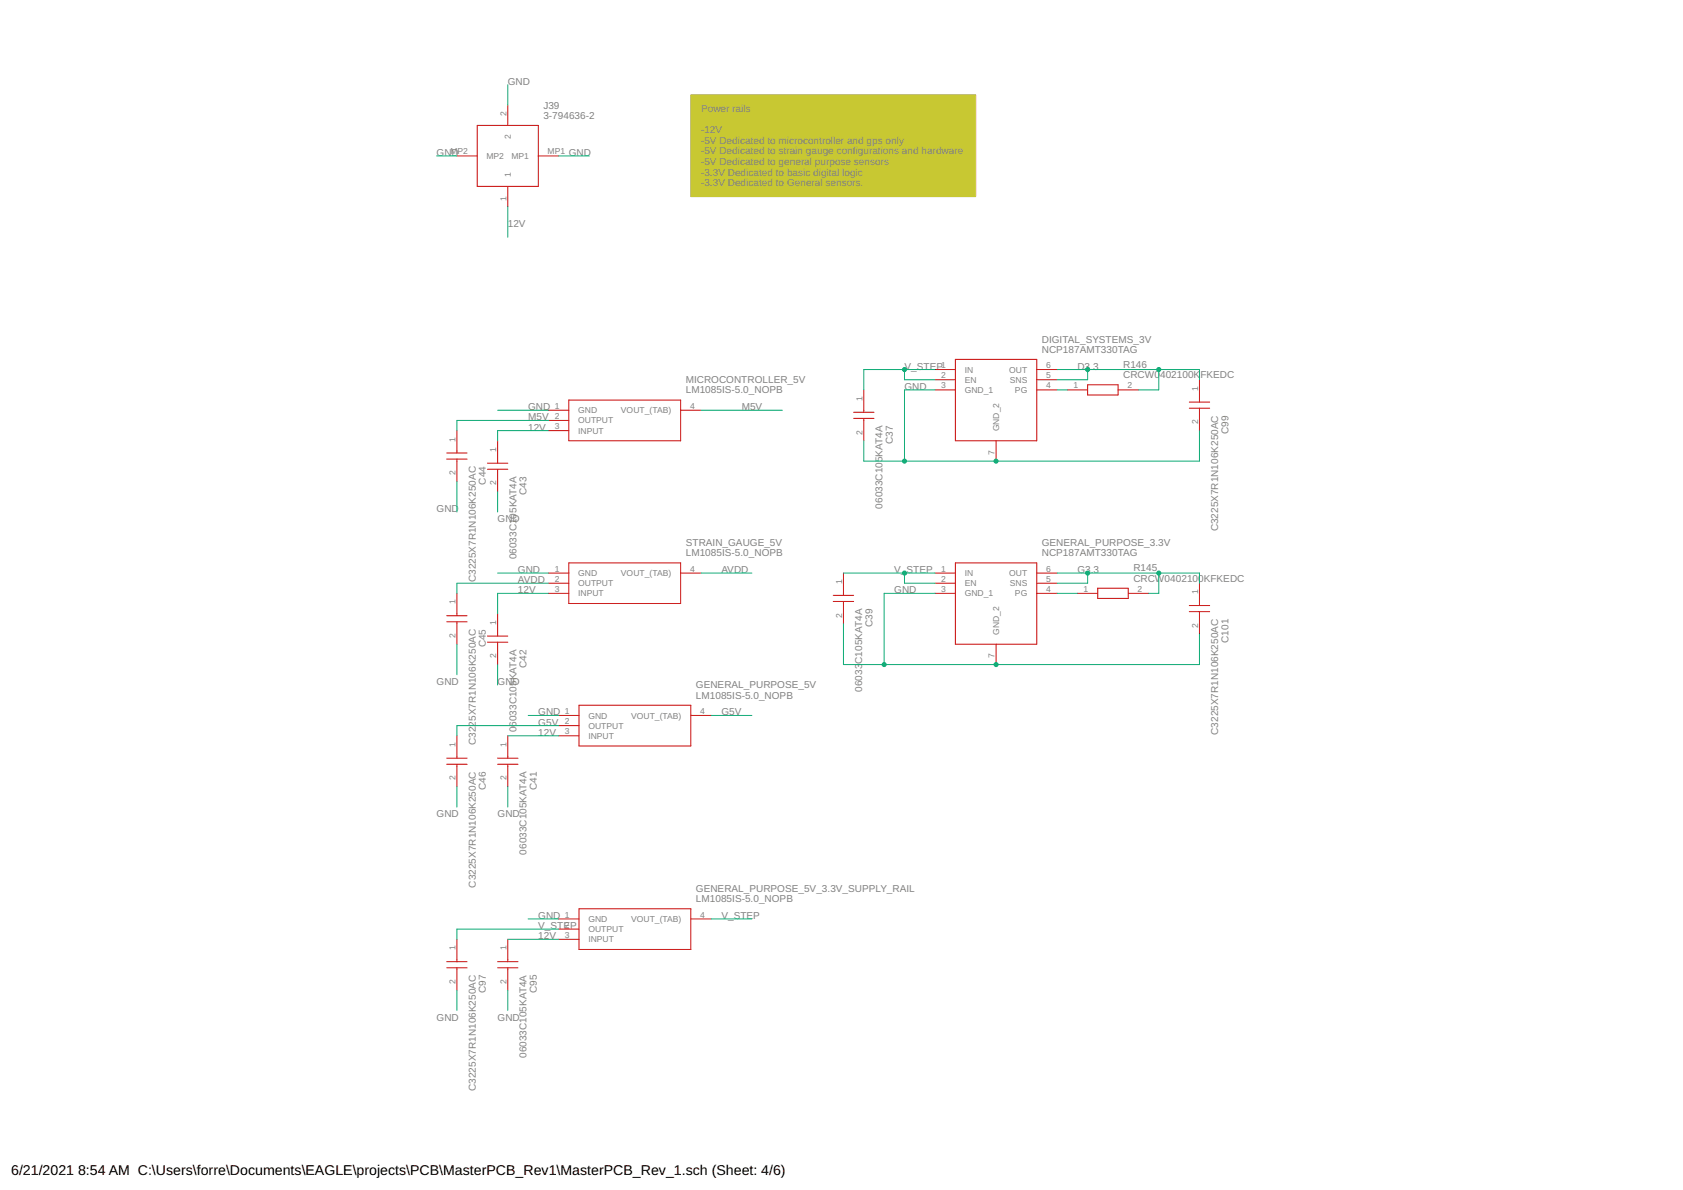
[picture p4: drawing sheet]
<svg xmlns="http://www.w3.org/2000/svg" width="420mm" height="297mm" viewBox="0 0 420 297" stroke-linecap="round" stroke-linejoin="round" font-family="sans-serif">
<path d="M172.5 23.7h71.1v25.4h-71.1z" fill="#c8c832" stroke="#c8c832" stroke-width=".25"/>
<g fill="none" stroke="#c90d0c" stroke-width=".25">
<path d="M114.1 38.9h5M119.1 31.3h15.3v15.2h-15.3zM126.8 26.2v5.1M134.4 38.9h5.1M126.8 46.5v5.1M142 99.9h27.9v10.1h-27.9zM215.6 97.3v5.6M233.4 92.2h5.1M233.4 94.8h5.1M233.4 97.3h5.1M238.5 89.7h20.3v20.3h-20.3zM258.8 92.2h5.1"/>
<path d="M258.8 94.8h5.1M258.8 97.3h5.1M266.4 97.3h5.1M271.5 96.1h7.6v2.5h-7.6zM279.1 97.3h5.1M299.4 94.8v5.6M111.5 113.1h5.1M111.5 114.6h5.1M114.1 107.5v5.6M114.1 114.6v5.6M121.7 115.6h5.1M121.7 117.1h5.1"/>
<path d="M124.2 110v5.6M124.2 117.1v5.6M136.9 102.4h5.1M136.9 104.9h5.1M136.9 107.5h5.1M169.9 102.4h5.1M213.1 102.9h5.1M213.1 104.4h5.1M215.6 104.4v5.6M248.7 110v5.1M296.9 100.4h5.1M296.9 101.9h5.1"/>
<path d="M299.4 101.9v5.6M111.5 153.7h5.1M111.5 155.2h5.1M114.1 148.1v5.6M114.1 155.2v5.6M121.7 158.8h5.1M124.2 153.2v5.6M136.9 143h5.1M136.9 145.6h5.1M136.9 148.1h5.1M142 140.5h27.9v10.1h-27.9zM169.9 143h5.1"/>
<path d="M208 148.6h5.1M208 150.1h5.1M210.6 143v5.6M210.6 150.1v5.6M233.4 143h5.1M233.4 145.6h5.1M233.4 148.1h5.1M238.5 140.5h20.3v20.3h-20.3zM258.8 143h5.1M258.8 145.6h5.1M258.8 148.1h5.1M269 148.1h5"/>
<path d="M274 146.8h7.7v2.6h-7.7zM281.7 148.1h5M296.9 151.2h5.1M296.9 152.7h5.1M299.4 145.6v5.6M299.4 152.7v5.6M121.7 160.3h5.1M124.2 160.3v5.6M139.5 178.6h5M144.5 176h28v10.2h-28zM172.5 178.6h5M248.7 160.8v5.1"/>
<path d="M111.5 189.3h5.1M111.5 190.8h5.1M114.1 183.7v5.6M114.1 190.8v5.6M124.2 189.3h5.1M124.2 190.8h5.1M126.8 183.7v5.6M126.8 190.8v5.6M139.5 181.1h5M139.5 183.7h5M114.1 234.5v5.6M126.8 234.5v5.6"/>
<path d="M139.5 229.4h5M139.5 231.9h5M139.5 234.5h5M144.5 226.8h28v10.2h-28zM172.5 229.4h5M111.5 240.1h5.1M111.5 241.6h5.1M114.1 241.6v5.6M124.2 240.1h5.1M124.2 241.6h5.1M126.8 241.6v5.6"/>
</g>
<g fill="none" stroke="#0dab76" stroke-width=".25">
<path d="M109 38.9h5.1M126.8 21.1v5.1M139.5 38.9h7.6M126.8 51.6v7.6M225.8 92.2v2.6h7.6M233.4 97.3h-7.6v17.8M233.4 92.2h-17.8v5.1M263.9 92.2h35.5v2.6M263.9 97.3h2.5M271.5 92.2v2.6h-7.6M289.3 92.2v5.1h-5.1M124.2 102.4h12.7"/>
<path d="M136.9 107.5h-12.7v2.5M136.9 104.9h-22.8v2.6M175 102.4h20.3M299.4 107.5v7.6h-83.8v-5.1M114.1 120.2v7.6M124.2 122.7v5.1M124.2 143h12.7M136.9 148.1h-12.7v5.1M136.9 145.6h-22.8v2.5M175 143h12.7M210.6 143h22.8M210.6 155.7v10.2h88.8v-7.6"/>
<path d="M225.8 143v2.6h7.6M233.4 148.1h-12.7v17.8M263.9 143h35.5v2.6M263.9 148.1h5.1M271.5 143v2.6h-7.6M289.3 143v5.1h-2.6M114.1 160.8v7.6M124.2 165.9v5.1M131.8 178.6h7.7M177.5 178.6h10.2M114.1 196.4v5M126.8 196.4v5"/>
<path d="M126.8 183.7h12.7M139.5 181.1h-25.4v2.6M126.8 234.5h12.7M131.8 229.4h7.7M139.5 231.9h-25.4v2.6M177.5 229.4h10.2M114.1 247.2v5M126.8 247.2v5"/>
</g>
<g fill="#0dab76" stroke="#0dab76" stroke-width=".25">
<circle cx="220.7" cy="165.9" r=".51"/>
<circle cx="248.7" cy="165.9" r=".51"/>
<circle cx="225.8" cy="115.1" r=".51"/>
<circle cx="248.7" cy="115.1" r=".51"/>
<circle cx="225.8" cy="143" r=".51"/>
<circle cx="225.8" cy="92.2" r=".51"/>
<circle cx="271.5" cy="92.2" r=".51"/>
<circle cx="289.3" cy="92.2" r=".51"/>
<circle cx="271.5" cy="143" r=".51"/>
<circle cx="289.3" cy="143" r=".51"/>
</g>
<g font-size="3.5">
<text x="2.8" y="293.2">6/21/2021</text>
<text x="19.5" y="293.2">8:54 AM C:\Users\forre\Documents\EAGLE\projects\PCB\MasterPCB_Rev1\MasterPCB_Rev_1.sch (Sheet: 4/6)</text>
</g>
<g font-size="2.5" fill="#808080">
<text x="126.8" y="21.1">GND</text>
<text x="135.7" y="29.6">3-794636-2</text>
<text x="135.7" y="27.1">J39</text>
<text x="175" y="27.9">Power rails</text>
<text x="175" y="33.2">-12V</text>
<text x="175" y="35.9">-5V Dedicated to microcontroller and gps only</text>
<text x="109" y="38.9">GND</text>
<text x="142" y="38.9">GND</text>
<text x="175" y="38.5">-5V Dedicated to strain gauge configurations and hardware</text>
<text x="175" y="41.2">-5V Dedicated to general purpose sensors</text>
<text x="175" y="43.9">-3.3V Dedicated to basic digital logic</text>
<text x="175" y="46.5">-3.3V Dedicated to General sensors.</text>
<text x="126.8" y="56.7">12V</text>
<text x="260.1" y="88.1">NCP187AMT330TAG</text>
<text x="260.1" y="85.5">DIGITAL_SYSTEMS_3V</text>
<text x="171.2" y="95.7">MICROCONTROLLER_5V</text>
<text x="225.8" y="92.2">V_STEP</text>
<text x="269" y="92.2">D3</text>
<text x="272.2" y="92.2">.3</text>
<text x="280.4" y="94.4">CRCW0</text>
<text x="280.4" y="91.9">R146</text>
<text x="289.6" y="94.4">402100K</text>
<text x="299.7" y="94.4">FKEDC</text>
<text x="171.2" y="98.2">LM1085IS-5.0_NOPB</text>
<text x="225.8" y="97.3">GND</text>
<text x="131.8" y="102.4">GND</text>
<text x="131.8" y="104.9">M5V</text>
<text x="131.8" y="107.5">12V</text>
<text x="185.2" y="102.4">M5V</text>
<text x="222.9" y="110.8" transform="rotate(-90 222.9 110.8)">C37</text>
<text x="306.7" y="108.3" transform="rotate(-90 306.7 108.3)">C99</text>
<text x="121.3" y="121" transform="rotate(-90 121.3 121)">C44</text>
<text x="131.5" y="123.5" transform="rotate(-90 131.5 123.5)">C43</text>
<text x="109" y="127.8">GND</text>
<text x="124.2" y="130.3">GND</text>
<text x="220.3" y="127" transform="rotate(-90 220.3 127)">06033C105KAT4A</text>
<text x="171.2" y="136.3">STRAIN_GAUGE_5V</text>
<text x="260.1" y="136.3">GENERAL_PURPOSE_3.3V</text>
<text x="304.1" y="132.6" transform="rotate(-90 304.1 132.6)">C3225X7R1N106K250AC</text>
<text x="128.9" y="139.7" transform="rotate(-90 128.9 139.7)">06033C105KAT4A</text>
<text x="129.3" y="143">GND</text>
<text x="171.2" y="138.8">LM1085IS-5.0_NOPB</text>
<text x="180.1" y="143">AVDD</text>
<text x="223.3" y="143">V_STEP</text>
<text x="260.1" y="138.8">NCP187AMT330TAG</text>
<text x="269" y="143">G3.3</text>
<text x="282.9" y="142.7">R145</text>
<text x="118.8" y="145.3" transform="rotate(-90 118.8 145.3)">C3225X7R1N106K250AC</text>
<text x="129.3" y="145.6">AVDD</text>
<text x="129.3" y="148.1">12V</text>
<text x="223.3" y="148.1">GND</text>
<text x="282.9" y="145.2">CRCW0402100KFKEDC</text>
<text x="121.3" y="161.6" transform="rotate(-90 121.3 161.6)">C45</text>
<text x="217.8" y="156.5" transform="rotate(-90 217.8 156.5)">C39</text>
<text x="306.7" y="160.5" transform="rotate(-90 306.7 160.5)">C101</text>
<text x="131.5" y="166.7" transform="rotate(-90 131.5 166.7)">C42</text>
<text x="215.3" y="165.7" transform="rotate(-90 215.3 165.7)">C105KAT4A</text>
<text x="109" y="171">GND</text>
<text x="124.2" y="171">GND</text>
<text x="173.7" y="171.9">GENERAL_PURPOSE_5V</text>
<text x="215.3" y="172.7" transform="rotate(-90 215.3 172.7)">06033</text>
<text x="134.4" y="178.6">GND</text>
<text x="173.7" y="174.4">LM1085IS-5.0_NOPB</text>
<text x="180.1" y="178.6">G5V</text>
<text x="118.8" y="186" transform="rotate(-90 118.8 186)">C3225X7R1N106K250AC</text>
<text x="128.9" y="182.8" transform="rotate(-90 128.9 182.8)">06033C105KAT4A</text>
<text x="134.4" y="181.1">G5V</text>
<text x="134.4" y="183.7">12V</text>
<text x="304.1" y="183.4" transform="rotate(-90 304.1 183.4)">C3225X7R1N106K250AC</text>
<text x="121.3" y="197.1" transform="rotate(-90 121.3 197.1)">C46</text>
<text x="134" y="197.1" transform="rotate(-90 134 197.1)">C41</text>
<text x="109" y="204">GND</text>
<text x="124.2" y="204">GND</text>
<text x="131.5" y="213.3" transform="rotate(-90 131.5 213.3)">06033C105KAT4A</text>
<text x="118.8" y="221.5" transform="rotate(-90 118.8 221.5)">C3225X7R1N106K250AC</text>
<text x="173.7" y="225.2">LM1085IS-5.0_NOPB</text>
<text x="173.7" y="222.6">GENERAL_PURPOSE_5V_3.3V_SUPPLY_RAIL</text>
<text x="134.4" y="229.4">GND</text>
<text x="134.4" y="231.9">V_STEP</text>
<text x="180.1" y="229.4">V_STEP</text>
<text x="134.4" y="234.5">12V</text>
<text x="121.3" y="247.9" transform="rotate(-90 121.3 247.9)">C97</text>
<text x="134" y="247.9" transform="rotate(-90 134 247.9)">C95</text>
<text x="109" y="254.8">GND</text>
<text x="124.2" y="254.8">GND</text>
<text x="131.5" y="264.1" transform="rotate(-90 131.5 264.1)">06033C105KAT4A</text>
<text x="118.8" y="272.3" transform="rotate(-90 118.8 272.3)">C3225X7R1N106K250AC</text>
</g>
<g font-size="2.1" fill="#808080">
<text x="126.4" y="29" transform="rotate(-90 126.4 29)">2</text>
<text x="127.5" y="34.8" transform="rotate(-90 127.5 34.8)">2</text>
<text x="112.4" y="38.6">MP2</text>
<text x="121.5" y="39.7">MP2</text>
<text x="127.7" y="39.7">MP1</text>
<text x="136.7" y="38.6">MP1</text>
<text x="127.5" y="44.2" transform="rotate(-90 127.5 44.2)">1</text>
<text x="126.4" y="50.1" transform="rotate(-90 126.4 50.1)">1</text>
<text x="235" y="91.9">1</text>
<text x="235" y="94.4">2</text>
<text x="240.8" y="93">IN</text>
<text x="240.8" y="95.5">EN</text>
<text x="252" y="93">OUT</text>
<text x="252.1" y="95.5">SNS</text>
<text x="261.2" y="91.9">6</text>
<text x="261.2" y="94.4">5</text>
<text x="215.3" y="100.1" transform="rotate(-90 215.3 100.1)">1</text>
<text x="235" y="97">3</text>
<text x="240.8" y="98.1">GND_1</text>
<text x="253.4" y="98.1">PG</text>
<text x="261.2" y="97">4</text>
<text x="268" y="97">1</text>
<text x="281.5" y="97">2</text>
<text x="299.1" y="97.5" transform="rotate(-90 299.1 97.5)">1</text>
<text x="138.5" y="102">1</text>
<text x="138.5" y="104.6">2</text>
<text x="138.5" y="107.1">3</text>
<text x="144.3" y="103.2">GND</text>
<text x="144.3" y="105.7">OUTPUT</text>
<text x="155" y="103.2">VOUT_(TAB)</text>
<text x="172.3" y="102">4</text>
<text x="249.4" y="107.7" transform="rotate(-90 249.4 107.7)">GND_2</text>
<text x="299.1" y="105.9" transform="rotate(-90 299.1 105.9)">2</text>
<text x="113.7" y="110.2" transform="rotate(-90 113.7 110.2)">1</text>
<text x="123.9" y="112.8" transform="rotate(-90 123.9 112.8)">1</text>
<text x="144.3" y="108.2">INPUT</text>
<text x="215.3" y="108.5" transform="rotate(-90 215.3 108.5)">2</text>
<text x="248.3" y="113.5" transform="rotate(-90 248.3 113.5)">7</text>
<text x="113.7" y="118.6" transform="rotate(-90 113.7 118.6)">2</text>
<text x="123.9" y="121.2" transform="rotate(-90 123.9 121.2)">2</text>
<text x="138.5" y="142.7">1</text>
<text x="144.3" y="143.8">GND</text>
<text x="155" y="143.8">VOUT_(TAB)</text>
<text x="172.3" y="142.7">4</text>
<text x="235" y="142.7">1</text>
<text x="240.8" y="143.8">IN</text>
<text x="252" y="143.8">OUT</text>
<text x="261.2" y="142.7">6</text>
<text x="138.5" y="145.2">2</text>
<text x="138.5" y="147.8">3</text>
<text x="144.3" y="146.3">OUTPUT</text>
<text x="144.3" y="148.9">INPUT</text>
<text x="210.2" y="145.8" transform="rotate(-90 210.2 145.8)">1</text>
<text x="235" y="145.2">2</text>
<text x="235" y="147.8">3</text>
<text x="240.8" y="146.3">EN</text>
<text x="240.8" y="148.9">GND_1</text>
<text x="252.1" y="146.3">SNS</text>
<text x="253.4" y="148.9">PG</text>
<text x="261.2" y="145.2">5</text>
<text x="261.2" y="147.8">4</text>
<text x="270.5" y="147.8">1</text>
<text x="284" y="147.8">2</text>
<text x="299.1" y="148.3" transform="rotate(-90 299.1 148.3)">1</text>
<text x="113.7" y="150.9" transform="rotate(-90 113.7 150.9)">1</text>
<text x="123.9" y="155.9" transform="rotate(-90 123.9 155.9)">1</text>
<text x="210.2" y="154.2" transform="rotate(-90 210.2 154.2)">2</text>
<text x="113.7" y="159.3" transform="rotate(-90 113.7 159.3)">2</text>
<text x="249.4" y="158.5" transform="rotate(-90 249.4 158.5)">GND_2</text>
<text x="299.1" y="156.7" transform="rotate(-90 299.1 156.7)">2</text>
<text x="123.9" y="164.3" transform="rotate(-90 123.9 164.3)">2</text>
<text x="248.3" y="164.3" transform="rotate(-90 248.3 164.3)">7</text>
<text x="141" y="178.2">1</text>
<text x="146.9" y="179.3">GND</text>
<text x="157.6" y="179.3">VOUT_(TAB)</text>
<text x="174.8" y="178.2">4</text>
<text x="141" y="180.8">2</text>
<text x="141" y="183.3">3</text>
<text x="146.9" y="181.9">OUTPUT</text>
<text x="146.9" y="184.4">INPUT</text>
<text x="113.7" y="186.4" transform="rotate(-90 113.7 186.4)">1</text>
<text x="126.4" y="186.4" transform="rotate(-90 126.4 186.4)">1</text>
<text x="113.7" y="194.8" transform="rotate(-90 113.7 194.8)">2</text>
<text x="126.4" y="194.8" transform="rotate(-90 126.4 194.8)">2</text>
<text x="141" y="229">1</text>
<text x="141" y="231.6">2</text>
<text x="146.9" y="230.1">GND</text>
<text x="146.9" y="232.7">OUTPUT</text>
<text x="157.6" y="230.1">VOUT_(TAB)</text>
<text x="174.8" y="229">4</text>
<text x="113.7" y="237.2" transform="rotate(-90 113.7 237.2)">1</text>
<text x="126.4" y="237.2" transform="rotate(-90 126.4 237.2)">1</text>
<text x="141" y="234.1">3</text>
<text x="146.9" y="235.2">INPUT</text>
<text x="113.7" y="245.6" transform="rotate(-90 113.7 245.6)">2</text>
<text x="126.4" y="245.6" transform="rotate(-90 126.4 245.6)">2</text>
</g>
</svg>
